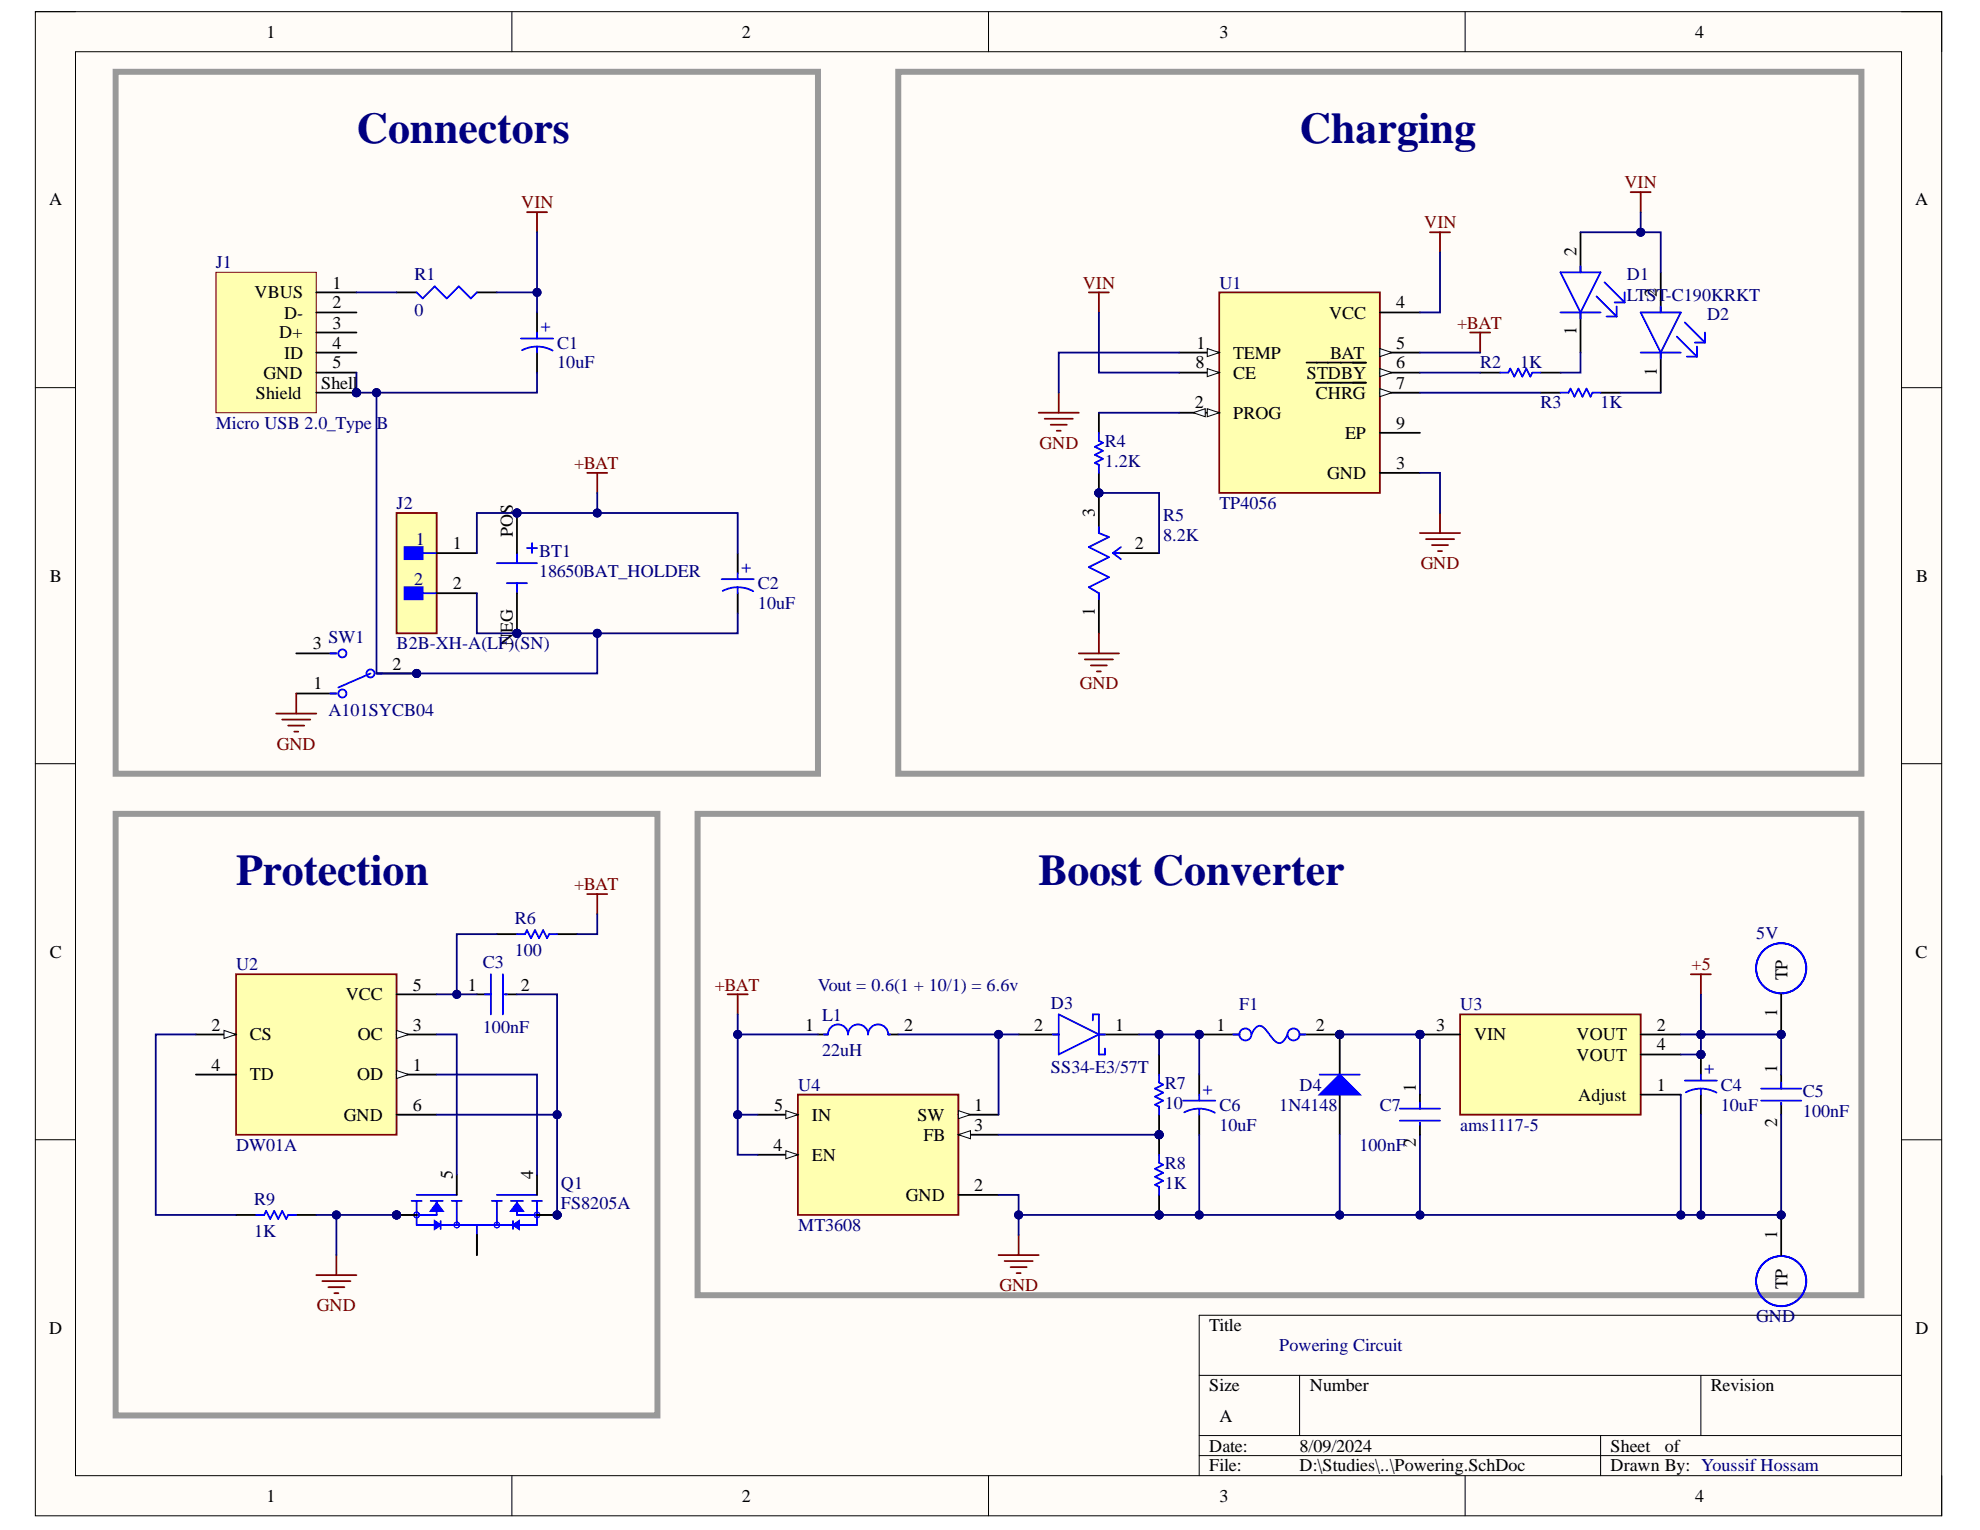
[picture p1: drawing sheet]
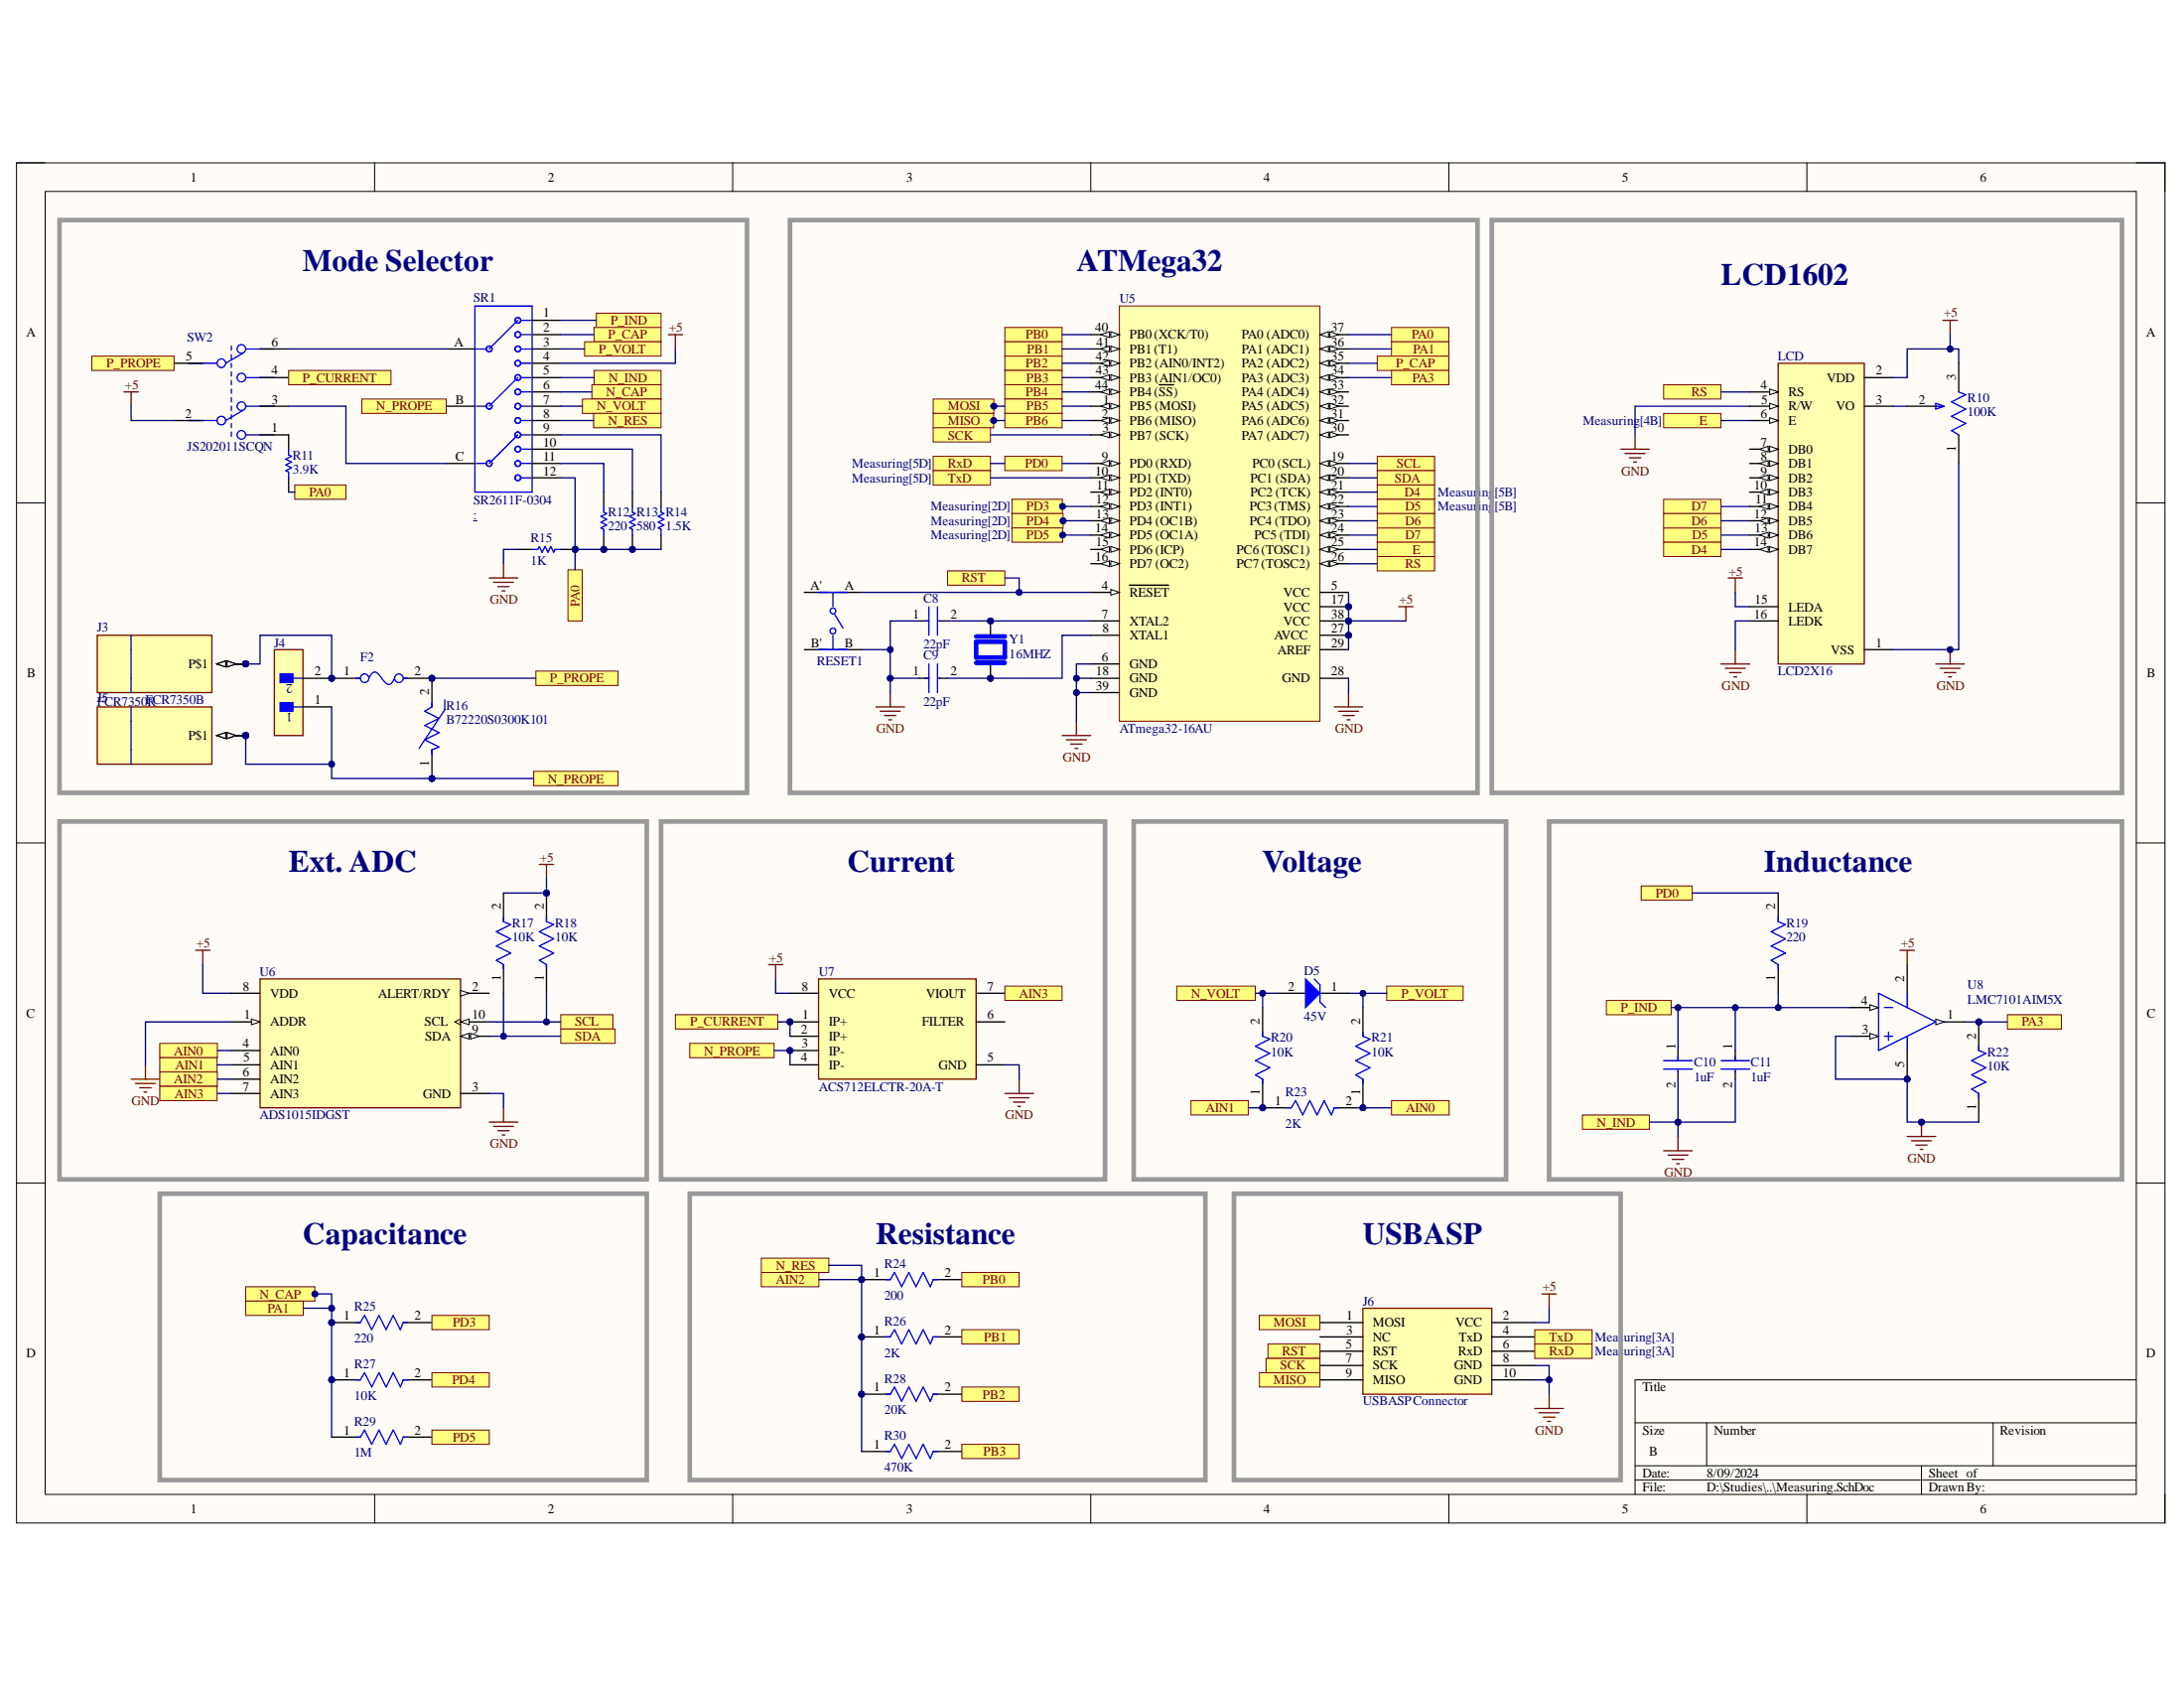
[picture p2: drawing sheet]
# Altium project Multimeter_Project.PrjPcb
Designer: Youssif Hossam; Version: 1.0
2 sheets, 73 parts. Net scope: flat (ports and power ports of the same name join across sheets).
Board file: PCB1.PcbDoc
Sheets:
  Powering.SchDoc
  Measuring.SchDoc

## Sheet Powering.SchDoc
size A; SheetNumber: 1; SheetTotal: 2

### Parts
5V  Test Point  [Test_Point]  (value not drawn)  (no BOM)
BT1  18650BAT_HOLDER  [18650BAT_HOLDER]
C1  10uF  [WCAP-ASLU_D3H5.5]
C2  10uF  [WCAP-ASLU_D3H5.5]
C3  100nF  [FP-C0402-BB-MFG]
C4  10uF  [WCAP-ASLU_D3H5.5]
C5  100nF  [FP-CGA3E-0_3-0_1-IPC_A]
C6  10uF  [WCAP-ASLU_D3H5.5]
C7  100nF  [FP-CGA3E-0_3-0_1-IPC_A]
D1  LTST-C190KRKT  [FP-LTST-C190KRKT-MFG]
D2  LTST-C190GKT  [FP-LTST-C190GKT-MFG]  (value not drawn)
D3  SS34-E3/57T  [FP-95402-MFG]
D4  1N4148  [DIOD-SOD123-2_V]
F1  0154004.DR  [FP-0154-MFG]  (value not drawn)
GND  Test Point  [Test_Point]  (value not drawn)  (no BOM)
J1  Micro USB 2.0_Type B  [Micro USB 2.0_Type B]
J2  B2B-XH-A(LF)(SN)  [FP-B2B-XH-A_LF_SN-MFG]
L1  22uH  [FP-IHLP-2525CZ-FP_2_413x3-MFG]
Q1  FS8205A  [SOP65P640X120-8N]
R1  value 0  [J1-0603]
R2  1K  [RESC1005X40X25NL05T10]
R3  1K  [RESC1005X40X25NL05T10]
R4  1.2K  [RESC1608X55X25ML10T15]
R5  8.2K  [FP-TS53YL-MFG]
R6  100  [RESC1005X40X25NL05T10]
R7  10  [RESC1608X55X25ML10T15]
R8  1K  [RESC1608X55X25ML10T15]
R9  1K  [RESC1608X55X25ML10T15]
SW1  JS202011SCQN  [FP-JS202011SCQN-MFG]
U1  TP4056  [TP4056]
U2  DW01A  [SOT95P280X145-6N]
U3  ams1117-5  [FP-ams1117-IPC_C]
U4  MT3608  [SOT95P280X145-6N]

### Blocks framed on the sheet
Connectors: BT1 C1 J1 J2 R1 SW1
Charging: D1 D2 R2-R5 U1
Protection: C3 Q1 R6 R9 U2
Boost Converter: 5V C2 C4-C7 D3 D4 F1 GND L1 R7 R8 U3 U4

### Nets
+5: 5V.1(TP) C4.1(P) C5.1 U3.2(VOUT) U3.4(VOUT)
+BAT: BT1.POS C2.1(P) J2.1 L1.1 R6.2 U1.5(BAT) U4.4(EN) U4.5(IN)
-BAT: C3.2 Q1.2(S1) Q1.3(S1) SW1.1 U2.6(GND)
GND: C2.2(N) C4.2(N) C5.2 C6.2(N) C7.2 D4.1(A) GND.1(TP) Q1.6(S2) Q1.7(S2) R5.1(a) R8.1 R9.2 SW1.4 U1.1(TEMP) U1.3(GND) U3.1(Adjust) U4.2(GND)
VIN: C1.1(P) D1.2(A) D2.2(A) R1.1 U1.4(VCC) U1.8(CE)
NetBT1_NEG: BT1.NEG J2.2 SW1.2
NetC1_2: C1.2(N) J1.5(GND) J1.Shell(Shield) SW1.5
NetC3_1: C3.1 R6.1 U2.5(VCC)
NetC6_1: C6.1(P) D3.1(C) F1.1 R7.2
NetC7_1: C7.1 D4.2(K) F1.2 U3.3(VIN)
NetD1_1: D1.1(C) R2.2
NetD2_1: D2.1(C) R3.2
NetD3_2: D3.2(A) L1.2 U4.1(SW)
NetJ1_1: J1.1(VBUS) R1.2
NetQ1_1: Q1.1(D12) Q1.8(D12)
NetQ1_4: Q1.4(G1) U2.1(OD)
NetQ1_5: Q1.5(G2) U2.3(OC)
NetR2_1: R2.1 U1.6(~{STDBY})
NetR3_1: R3.1 U1.7(~{CHRG})
NetR4_1: R4.1 R5.2(b) R5.3(c)
NetR4_2: R4.2 U1.2(PROG)
NetR7_1: R7.1 R8.2 U4.3(FB)
NetR9_1: R9.1 U2.2(CS)

Not connected (* = marked no-connect by the designer): J1 2(D-) 3(D+) 4(ID); SW1 3 6; U1 9(EP); U2 4(TD)

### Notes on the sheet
- Vout = 0.6(1 + 10/1) = 6.6v
- Powering Circuit

## Sheet Measuring.SchDoc
size B; SheetNumber: 2; SheetTotal: 2

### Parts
C8  22pF  [FP-C0603C-CF-MFG]
C9  22pF  [FP-C0603C-CF-MFG]
C10  1uF  [FP-0603-L_1_6_0_1-W_0_8_0-IPC_A]
C11  1uF  [FP-0603-L_1_6_0_1-W_0_8_0-IPC_A]
D5  45V  [ONSC-SOD-123-2-425-04_V]
F2  0154004.DR  [FP-0154-MFG]  (value not drawn)
J3  FCR7350R  [FCR7350R]
J4  B2B-XH-A(LF)(SN)  [FP-B2B-XH-A_LF_SN-MFG]  (value not drawn)
J5  FCR7350B  [FCR7350B]
J6  USBASP Connector  [SHDR10W99P254_2X5_2032X889X927P]
LCD  LCD2X16  [LCD_LCD2X16]
R10  100K  [FP-3269W-MFG]
R11  3.9K  [RESC1608X55X25ML10T15]
R12  220  [RESC1608X55X25ML10T15]
R13  580  [RESC1608X55X25ML10T15]
R14  1.5K  [RESC1608X55X25ML10T15]
R15  1K  [RESC1608X55X25ML10T15]
R16  B72220S0300K101  [FP-B72220S0-MFG]
R17  10K  [FP-RC0603-0_55-IPC_C]
R18  10K  [FP-RC0603-0_55-IPC_C]
R19  220  [FP-RC0603-0_55-IPC_C]
R20  10K  [FP-RC0603-0_55-IPC_C]
R21  10K  [FP-RC0603-0_55-IPC_C]
R22  10K  [FP-RC0603-0_55-IPC_C]
R23  2K  [FP-RC0603-0_55-IPC_C]
R24  200  [FP-RC0603-0_55-IPC_C]
R25  220  [FP-RC0603-0_55-IPC_C]
R26  2K  [FP-RC0603-0_55-IPC_C]
R27  10K  [FP-RC0603-0_55-IPC_C]
R28  20K  [FP-RC0603-0_55-IPC_C]
R29  1M  [FP-RC0603-0_55-IPC_C]
R30  470K  [FP-RC0603-0_55-IPC_C]
RESET1  EVQ-Q2B02W  [FP-EVQ-Q2B02W-MFG]  (value not drawn)
SR1  SR2611F-0304  [SW_A30403RNCQ]
SW2  JS202011SCQN  [FP-JS202011SCQN-MFG]
U5  ATmega32-16AU  [44A_N]
U6  ADS1015IDGST  [FP-DGS0010A-MFG]
U7  ACS712ELCTR-20A-T  [FP-LC-8-IPC_C]
U8  LMC7101AIM5X  [DBV0005A_L]
Y1  16MHZ  [XTAL_NX5032GA-16.000000MHZ-LN-CD-1]

### Blocks framed on the sheet
Mode Selector: F2 J3-J5 R11-R16 SR1 SW2
ATMega32: C8 C9 RESET1 U5 Y1
LCD1602: LCD R10
Ext. ADC: R17 R18 U6
Current: U7
Voltage: D5 R20 R21 R23
Inductance: C10 C11 R19 R22 U8
Capacitance: R25 R27 R29
Resistance: R24 R26 R28 R30
USBASP: J6

### Ports
AIN0 (see Measuring[1C]), AIN0 (see Measuring[4C]), AIN1 (see Measuring[1C]), AIN1 (see Measuring[4C]), AIN2 (see Measuring[1C]), AIN2 (see Measuring[3D]), AIN3 (see Measuring[1C]), AIN3 (see Measuring[3C]), D4 (see Measuring[4A]), D4 (see Measuring[5B]), D5 (see Measuring[4B]), D5 (see Measuring[5B]), D6 (see Measuring[4B]), D6 (see Measuring[5B]), D7 (see Measuring[4B]), D7 (see Measuring[5B]), E (see Measuring[4B]), E (see Measuring[5A]), MISO (see Measuring[3A]), MISO (see Measuring[4D]), MOSI (see Measuring[3A]), MOSI (see Measuring[4D]), N_CAP (see Measuring[1D]), N_CAP (see Measuring[2A]), N_IND (see Measuring[2A]), N_IND (see Measuring[5C]), N_PROPE (see Measuring[1A], Measuring[2B]), N_PROPE (see Measuring[1A], Measuring[2C]), N_PROPE (see Measuring[2B], Measuring[2C]), N_RES (see Measuring[2A]), N_RES (see Measuring[3D]), N_VOLT (see Measuring[2A]), N_VOLT (see Measuring[4C]), P_CAP (see Measuring[2A]), P_CAP (see Measuring[4A]), P_CURRENT (see Measuring[1A]), P_CURRENT (see Measuring[2C]), P_IND (see Measuring[2A]), P_IND (see Measuring[5C]), P_PROPE (see Measuring[1A]), P_PROPE (see Measuring[2B]), P_VOLT (see Measuring[2A]), P_VOLT (see Measuring[4C]), PA0 (see Measuring[1A], Measuring[2B]), PA0 (see Measuring[1A], Measuring[4A]), PA0 (see Measuring[2B], Measuring[4A]), PA1 (see Measuring[1D]), PA1 (see Measuring[4A]), PA3 (see Measuring[4A]), PA3 (see Measuring[6C]), PB0 (see Measuring[3A]), PB0 (see Measuring[3D]), PB1 (see Measuring[3A]), PB1 (see Measuring[3D]), PB2 (see Measuring[3A]), PB2 (see Measuring[3D]), PB3 (see Measuring[3A]), PB3 (see Measuring[3D]), PB4, PB5, PB6, PD0 (see Measuring[3A]), PD0 (see Measuring[5C]), PD3 (see Measuring[2D]), PD3 (see Measuring[3B]), PD4 (see Measuring[2D]), PD4 (see Measuring[3B]), PD5 (see Measuring[2D]), PD5 (see Measuring[3B]), RS (see Measuring[4B]), RS (see Measuring[5A]), RST (see Measuring[3B]), RST (see Measuring[4D]), RxD (see Measuring[3A]), RxD (see Measuring[5D]), SCK (see Measuring[3A]), SCK (see Measuring[4D]), SCL (see Measuring[2C]), SCL (see Measuring[4A]), SDA (see Measuring[2C]), SDA (see Measuring[4A]), TxD (see Measuring[3A]), TxD (see Measuring[5D])

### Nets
+5: J6.2(VCC) LCD.2(VDD) LCD.15(LEDA) R10.3(CW) R17.2 R18.2 SR1.4 SW2.2 U5.5(VCC) U5.17(VCC) U5.27(AVCC) U5.29(AREF) U5.38(VCC) U6.8(VDD) U7.8(VCC) U8.2(V+)
GND: C8.1 C9.1 C10.2 C11.2 J6.8(GND) J6.10(GND) LCD.1(VSS) LCD.5(R/W) LCD.16(LEDK) R10.1(CCW) R15.1 R22.1 RESET1.B SR1.5 U5.6(GND) U5.18(GND) U5.28(GND) U5.39(GND) U6.1(ADDR) U6.3(GND) U7.5(GND) U8.3(IN+) U8.5(V-) ; port N_IND
NetC8_2: C8.2 U5.7(XTAL2) Y1.2
NetC9_2: C9.2 U5.8(XTAL1) Y1.1
NetC10_1: C10.1 C11.1 R19.1 SR1.1 U8.4(IN-) ; port P_IND
NetD5_1: D5.1(K) R21.2 SR1.3 ; port P_VOLT
NetD5_2: D5.2(A) R20.2 SR1.7 ; port N_VOLT
NetF2_1: F2.1 J3.P$1 J3.P$2(P$1) J3.P$3(P$1) J3.P$4(P$1) J3.P$5(P$1) J4.2
NetF2_2: F2.2 R16.2 SW2.5 ; port P_PROPE
NetJ4_1: J4.1 J5.P$1 J5.P$2(P$1) J5.P$3(P$1) J5.P$4(P$1) J5.P$5(P$1) R16.1 SR1.B U7.3(IP-) U7.4(IP-) ; port N_PROPE
NetJ6_1: J6.1(MOSI) U5.1(PB5_(MOSI)) ; port PB5, port MOSI
NetJ6_4: J6.4(TxD) U5.10(PD1_(TXD)) ; port TxD
NetJ6_5: J6.5(RST) RESET1.A U5.4(~{RESET}) ; port RST
NetJ6_6: J6.6(RxD) R19.2 U5.9(PD0_(RXD)) ; port PD0, port RxD
NetJ6_7: J6.7(SCK) U5.3(PB7_(SCK)) ; port SCK
NetJ6_9: J6.9(MISO) U5.2(PB6_(MISO)) ; port PB6, port MISO
NetLCD_3: LCD.3(VO) R10.2(WIPER)
NetLCD_4: LCD.4(RS) U5.26(PC7_(TOSC2)) ; port RS
NetLCD_6: LCD.6(E) U5.25(PC6_(TOSC1)) ; port E
NetLCD_11: LCD.11(DB4) U5.24(PC5_(TDI)) ; port D7
NetLCD_12: LCD.12(DB5) U5.23(PC4_(TDO)) ; port D6
NetLCD_13: LCD.13(DB6) U5.22(PC3_(TMS)) ; port D5
NetLCD_14: LCD.14(DB7) U5.21(PC2_(TCK)) ; port D4
NetR11_1: R11.1 SW2.1
NetR11_2: R11.2 R12.2 R13.2 R14.2 R15.2 SR1.12 U5.37(PA0_(ADC0)) ; port PA0
NetR12_1: R12.1 SR1.11
NetR13_1: R13.1 SR1.10
NetR14_1: R14.1 SR1.9
NetR17_1: R17.1 U5.20(PC1_(SDA)) U6.9(SDA) ; port SDA
NetR18_1: R18.1 U5.19(PC0_(SCL)) U6.10(SCL) ; port SCL
NetR20_1: R20.1 R23.1 U6.5(AIN1) ; port AIN1
NetR21_1: R21.1 R23.2 U6.4(AIN0) ; port AIN0
NetR22_2: R22.2 U5.34(PA3_(ADC3)) U8.1(OUT) ; port PA3
NetR24_1: R24.1 R26.1 R28.1 R30.1 SR1.8 U6.6(AIN2) ; port N_RES, port AIN2
NetR24_2: R24.2 U5.40(PB0_(XCK/T0)) ; port PB0
NetR25_1: R25.1 R27.1 R29.1 SR1.6 U5.36(PA1_(ADC1)) ; port N_CAP, port PA1
NetR25_2: R25.2 U5.12(PD3_(INT1)) ; port PD3
NetR26_2: R26.2 U5.41(PB1_(T1)) ; port PB1
NetR27_2: R27.2 U5.13(PD4_(OC1B)) ; port PD4
NetR28_2: R28.2 U5.42(PB2_(AIN0/INT2)) ; port PB2
NetR29_2: R29.2 U5.14(PD5_(OC1A)) ; port PD5
NetR30_2: R30.2 U5.43(PB3_(AIN1/OC0)) ; port PB3
NetSR1_2: SR1.2 U5.35(PA2_(ADC2)) ; port P_CAP
NetSR1_A: SR1.A SW2.6
NetSR1_C: SR1.C SW2.3
NetSW2_4: SW2.4 U7.1(IP+) U7.2(IP+) ; port P_CURRENT
NetU5_44: U5.44(PB4_(~{SS})) ; port PB4
NetU6_7: U6.7(AIN3) U7.7(VIOUT) ; port AIN3

Not connected (* = marked no-connect by the designer): J6 3(NC); LCD 7(DB0) 8(DB1) 9(DB2) 10(DB3); RESET1 A' B'; U5 11(PD2_(INT0)) 15(PD6_(ICP)) 16(PD7_(OC2)) 30(PA7_(ADC7)) 31(PA6_(ADC6)) 32(PA5_(ADC5)) 33(PA4_(ADC4)); U6 2(ALERT/RDY); U7 6(FILTER)

## Nets that join several sheets
+5: Powering (5 pins), Measuring (16 pins)
GND: Powering (17 pins), Measuring (23 pins)
